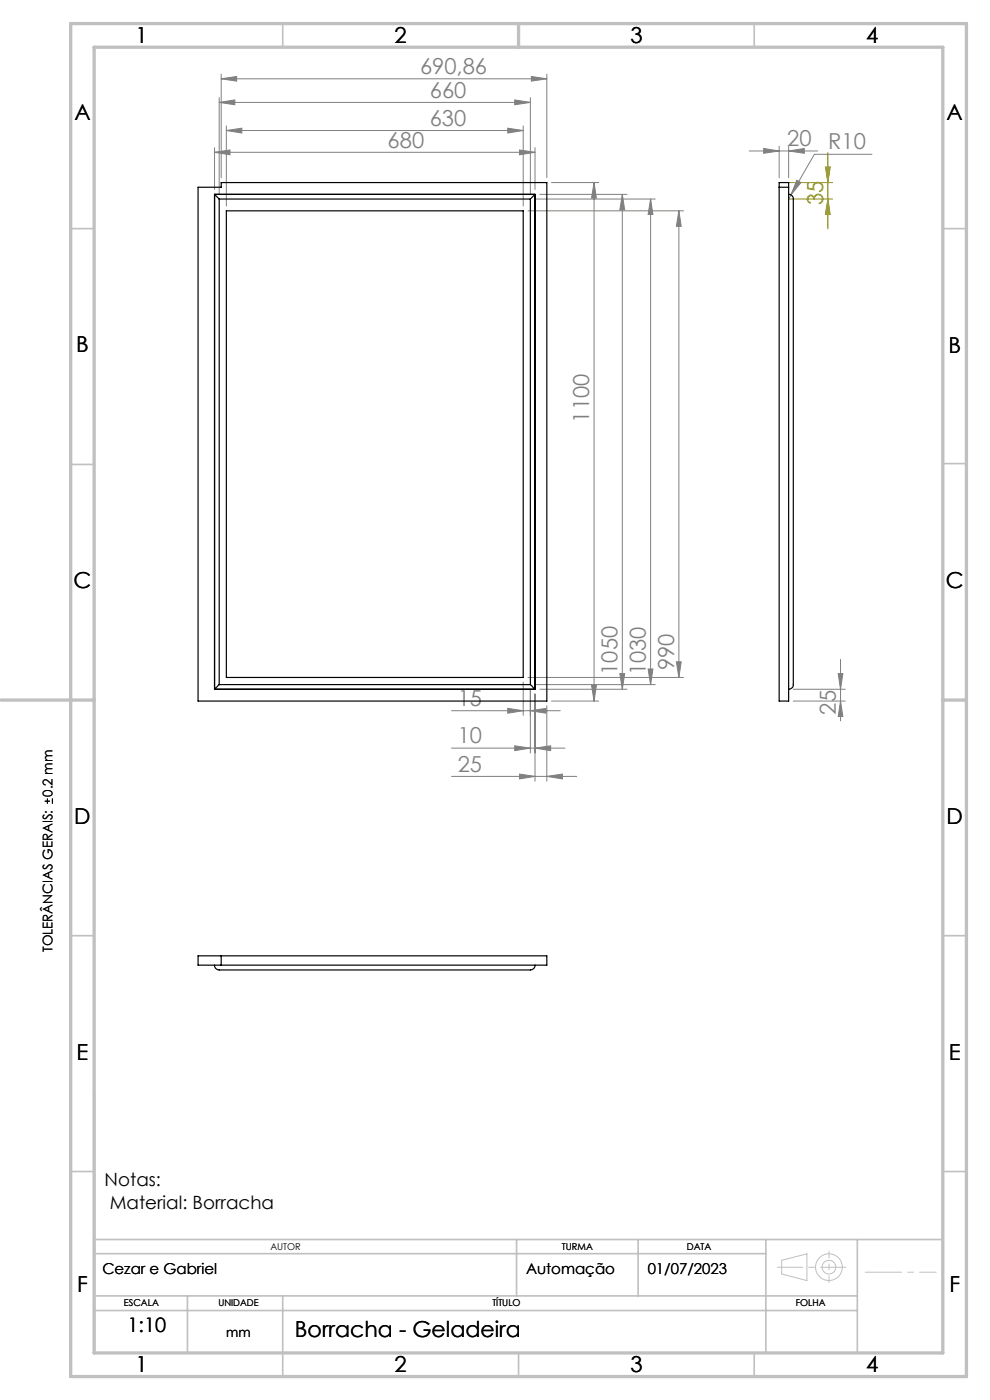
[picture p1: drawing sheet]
<svg xmlns="http://www.w3.org/2000/svg" width="210mm" height="297mm" viewBox="0 0 210 297" stroke-linecap="round" stroke-linejoin="round" font-family="sans-serif">
<path d="M9.5 170h1.1M10.1 169.4v1.1M11.1 169.4v1.1" fill="none" stroke="#000" stroke-width=".21"/>
<g fill="none" stroke="#c0c0c0" stroke-width=".21">
<path d="M165.8 267.4l5.4-1.4v5.7l-5.4-1.4z"/>
<circle cx="175.8" cy="268.8" r="1.44"/>
<circle cx="175.8" cy="268.8" r="2.83"/>
</g>
<path d="M167.3 38.7h9.3M175.1 35.4h1l-.5 3.3zM175.6 32.4v16.2M167.3 42.2h9.3M175.6 42.2l.5 3.3h-1z" fill="none" stroke="#808000" stroke-width=".21"/>
<g fill="none" stroke="#808080" stroke-width=".21">
<path d="M46.9 16.7l3.3-.5v1zM46.9 15.7v22M46.9 16.7h69.1M112.7 16.2l3.3 .5-3.3 .5zM116 15.7v22M45.5 32.3l3.3-.5v1zM45.5 31.3v8.9M45.5 32.3h68M46.5 21.7l3.3-.5v1zM46.5 20.7v20.5M46.5 21.7h66M48 27.7l3.3-.5v1z"/>
<path d="M48 26.7v17M48 27.7h63M107.7 27.2l3.3 .5-3.3 .5zM109.2 21.2l3.3 .5-3.3 .5zM110.2 31.8l3.3 .5-3.3 .5zM111 26.7v17M112.5 20.7v20.5M113.5 31.3v8.9M117 38.7h10M126 38.7v110M126 38.7l.5 3.3h-1zM158.9 32h14.5"/>
<path d="M162 31.5l3.3 .5-3.3 .5zM165.3 31v6.7M167.3 32l3.3-.5v1zM167.3 31v6.7M169 38.2l.9 .5-2.1 2.6zM185 32.7h-12.2l-5 8.6M112 44.7h33M113.5 42.2h25.5M114.5 41.2h18.5M132 41.2v105M132 41.2l.5 3.3h-1zM138 42.2v103"/>
<path d="M138 42.2l.5 3.3h-1zM144 44.7v99M144 44.7l.5 3.3h-1zM167.8 41.3l-.5 .9M178.3 139.9v13M95.8 158.7h24M95.8 150.8h23.1M107.7 150.3l3.3 .5-3.3 .5zM109.2 158.2l3.3 .5-3.3 .5zM111 144.7v7.1M112 143.7h33M112.5 150.8l3.3-.5v1z"/>
<path d="M112.5 146.2v13.5M113.5 158.7l3.3-.5v1zM113.5 147.2v18.5M113.5 145.2h25.5M114.5 146.2h18.5M116 149.7v16M117 148.7h10M125.5 145.4h1l-.5 3.3zM131.5 142.9h1l-.5 3.3zM137.5 141.9h1l-.5 3.3zM143.5 140.4h1l-.5 3.3zM168.3 148.7h11"/>
<path d="M168.3 146.2h11M177.8 142.9h1l-.5 3.3zM178.3 148.7l.5 3.3h-1zM95.8 164.7h26.5M110.2 164.2l3.3 .5-3.3 .5zM116 164.7l3.3-.5v1z"/>
</g>
<path d="M183.5 269.9h15.1" fill="none" stroke="#c0c0c0" stroke-width=".21" stroke-dasharray="15.2 1.3 1.3 1.3" stroke-dashoffset="7.5"/>
<path d="M200 260.4v7.3" fill="none" stroke="#c0c0c0" stroke-width=".21" stroke-dasharray="15.2 1.3 1.3 1.3" stroke-dashoffset="13.5"/>
<path d="M175.9 265.4v6.7" fill="none" stroke="#c0c0c0" stroke-width=".21" stroke-dasharray="15.2 1.3 1.3 1.3" stroke-dashoffset="13.8"/>
<path d="M164.9 268.8h14.5" fill="none" stroke="#c0c0c0" stroke-width=".21" stroke-dasharray="15.2 1.3 1.3 1.3" stroke-dashoffset="9.9"/>
<g fill="none" stroke="#c0c0c0" stroke-width=".35">
<path d="M60 5v5M160 5v5M15 48.5h5M200 48.5h5M15 98.5h5M200 98.4h5M15 198.5h5M200 198.5h5M15 248.5h5M200 248.5h5M20 274.9h161.9M20 263h180"/>
<path d="M20 278h161.9M20 266h142.5M39.8 274.9v12.1M60 274.9v17.1M109.6 263v11.9M135.4 263v11.9M162.5 263v24M181.9 263v24M110 287v5M160 287v5"/>
</g>
<path d="M20 231.8v55.2" fill="none" stroke="#c0c0c0" stroke-width=".5"/>
<path d="M15 5h190v287h-190zM20 10h180v277h-180zM110 5v5M.2 148.5h19.8M200 148.5h5" fill="none" stroke="#c0c0c0" stroke-width=".7"/>
<path d="M175.6 42.2l.5 3.3h-1zM175.1 35.4h1l-.5 3.3z" fill="#808000"/>
<g fill="#808080">
<path d="M169 38.2l.9 .5-2.1 2.6z"/>
<path d="M112.7 16.2l3.3 .5-3.3 .5zM46.9 16.7l3.3-.5v1zM107.7 27.2l3.3 .5-3.3 .5zM48 27.7l3.3-.5v1zM110.2 31.8l3.3 .5-3.3 .5zM45.5 32.3l3.3-.5v1zM167.3 32l3.3-.5v1zM162 31.5l3.3 .5-3.3 .5z"/>
<path d="M116 164.7l3.3-.5v1zM110.2 164.2l3.3 .5-3.3 .5zM113.5 158.7l3.3-.5v1zM109.2 158.2l3.3 .5-3.3 .5zM112.5 150.8l3.3-.5v1zM107.7 150.3l3.3 .5-3.3 .5zM109.2 21.2l3.3 .5-3.3 .5zM46.5 21.7l3.3-.5v1z"/>
<path d="M143.5 140.4h1l-.5 3.3zM144 44.7l.5 3.3h-1z"/>
<path d="M125.5 145.4h1l-.5 3.3zM126 38.7l.5 3.3h-1zM131.5 142.9h1l-.5 3.3zM132 41.2l.5 3.3h-1zM137.5 141.9h1l-.5 3.3zM138 42.2l.5 3.3h-1z"/>
<path d="M177.8 142.9h1l-.5 3.3zM178.3 148.7l.5 3.3h-1z"/>
</g>
<g fill="none" stroke="#000" stroke-width=".25">
<path d="M42 39.7h4.9v-1h69.1v110h-74zM165.3 38.7h2v110h-2zM165.3 39.7h2M45.5 41.2l1 1M45.5 41.2v105M45.5 41.2h68M46.5 42.2v103M46.5 42.2h66M48 44.7h63v99h-63zM112.5 42.2v103M113.5 41.2l-1 1M113.5 41.2v105"/>
<path d="M167.3 41.2a.95 .95 0 0 1 1 1v103a.95 .95 0 0 1-1 1M45.5 146.2h68M46.5 145.2l-1 1M46.5 145.2h66M112.5 145.2l1 1M42 202.8h74v1.9h-74zM45.5 204.7a.96 .96 0 0 0 1 1.1h66a1.02 1.02 0 0 0 1-1.1M46.9 202.8v1.9"/>
</g>
<g font-size="4.7">
<text x="28.7" y="9">1</text>
<text x="83.7" y="9">2</text>
<text x="133.7" y="9">3</text>
<text x="183.7" y="9">4</text>
<text x="15.8" y="25.5">A</text>
<text x="200.8" y="25.5">A</text>
<text x="16.2" y="74.8">B</text>
<text x="201.2" y="74.8">B</text>
<text x="15.6" y="124.7">C</text>
<text x="200.6" y="124.7">C</text>
<text x="15.8" y="174.7">D</text>
<text x="200.8" y="174.7">D</text>
<text x="16.2" y="224.8">E</text>
<text x="201.3" y="224.8">E</text>
<text x="16.4" y="274">F</text>
<text x="201.4" y="274">F</text>
<text x="62.6" y="283.7">Borracha - Geladeira</text>
<text x="28.7" y="291">1</text>
<text x="83.7" y="291">2</text>
<text x="133.7" y="291">3</text>
<text x="183.7" y="291">4</text>
</g>
<g font-size="4.7" fill="#808080">
<text x="89.1" y="15.7">690,86</text>
<text x="91.2" y="20.7">660</text>
<text x="91.1" y="26.7">630</text>
<text x="82.2" y="31.3">680</text>
<text x="167" y="31">20</text>
<text x="175.7" y="31.7">R10</text>
<text x="125" y="89.6" transform="rotate(-90 125 89.6)">1100</text>
<text x="131" y="143.2" transform="rotate(-90 131 143.2)">1050</text>
<text x="137" y="143.3" transform="rotate(-90 137 143.3)">1030</text>
<text x="143" y="142.1" transform="rotate(-90 143 142.1)">990</text>
<text x="97.1" y="149.8">15</text>
<text x="177.3" y="151.6" transform="rotate(-90 177.3 151.6)">25</text>
<text x="97.1" y="157.7">10</text>
<text x="97.1" y="163.7">25</text>
</g>
<text font-size="4.7" fill="#808000" x="174.6" y="43.5" transform="rotate(-90 174.6 43.5)">35</text>
<text font-size="4.2" x="27.1" y="282.7">1:10</text>
<g font-size="3.9">
<text x="22.2" y="251.6">Notas:</text>
<text x="23.3" y="256.5">Material: Borracha</text>
</g>
<g font-size="3.2">
<text x="21.7" y="270.3">Cezar e Gabriel</text>
<text x="111.6" y="270.3">Automação</text>
<text x="137.4" y="270.3">01/07/2023</text>
</g>
<g font-size="2.8">
<text x="11.1" y="169" transform="rotate(-90 11.1 169)">0.2 mm</text>
<text x="11.1" y="202" transform="rotate(-90 11.1 202)">TOLERÂNCIAS GERAIS:</text>
<text x="48" y="283.7">mm</text>
</g>
<g font-size="2">
<text x="57.4" y="265.1">AUTOR</text>
<text x="119.2" y="265.1">TURMA</text>
<text x="145.7" y="265.2">DATA</text>
<text x="26.3" y="277.1">ESCALA</text>
<text x="46.3" y="277.1">UNIDADE</text>
<text x="104.4" y="277.1">TÍTULO</text>
<text x="168.8" y="277.1">FOLHA</text>
</g>
</svg>
